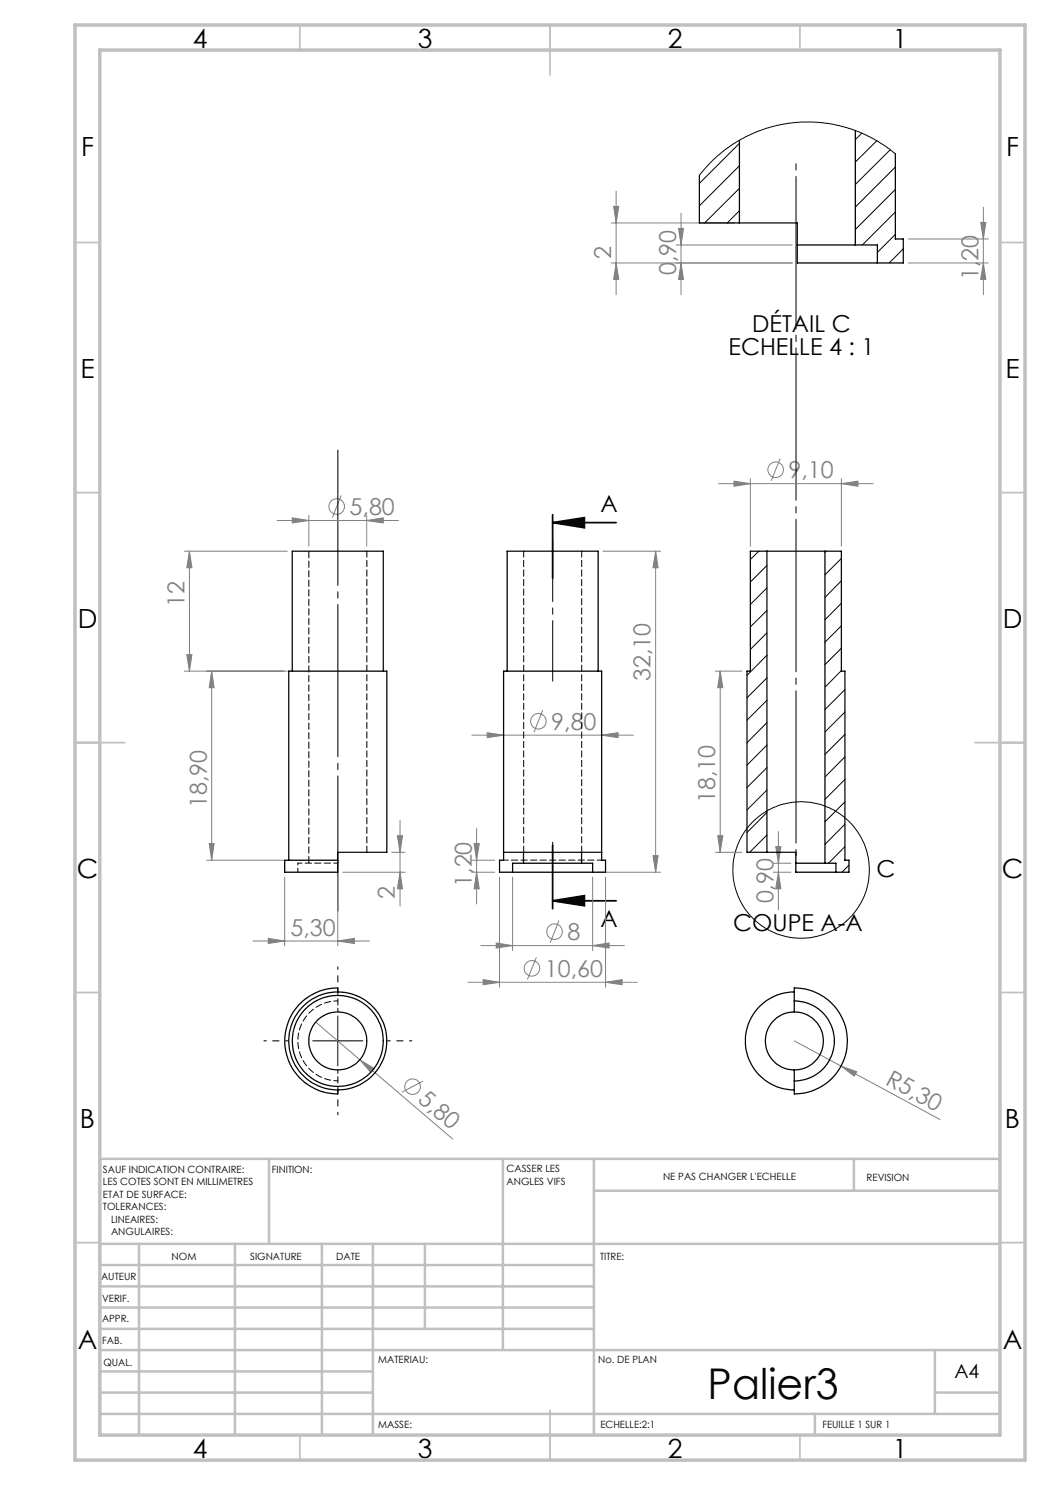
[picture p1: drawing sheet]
<svg xmlns="http://www.w3.org/2000/svg" width="210mm" height="297mm" viewBox="0 0 210 297" stroke-linecap="round" stroke-linejoin="round" font-family="sans-serif">
<g fill="none" stroke="#808080" stroke-width=".2">
<path d="M123.2 38.2v20.7M122.2 44.6h24.7M122.7 41.3h1.1l-.6 3.3zM123.2 52.6l.6 3.3h-1.1zM135.2 49h23.3M135.7 45.7h1l-.5 3.3zM136.2 52.6l.5 3.3h-1zM136.2 42.6v16.3M158.5 52.6h-36.3M181.7 52.6h16M181.7 47.8h16M196.1 44.5h1.1l-.5 3.3z"/>
<path d="M196.7 41.4v17.5M196.7 52.6l.5 3.3h-1.1zM68.2 99.1l-1.7 4.4M143.7 96.7h30.9M146.8 96.2l3.3 .5-3.3 .6zM150.1 95.7v13.6M156 91.7l-1.8 4.5M168.3 96.7l3.3-.5v1.1zM168.3 95.7v13.6M36.9 110.2h20.6M37.9 110.2v24M37.9 110.2l.5 3.4h-1z"/>
<path d="M55.4 104.1h24.3M58.5 103.6l3.3 .5-3.3 .5zM61.8 103.1v6.2M73.3 104.1l3.4-.5v1zM73.3 103.1v6.2M120.6 110.2h11.5M131.1 110.2l.5 3.4h-1zM131.1 110.2v64.2M36.9 134.2h20.6M37.4 130.9h1l-.5 3.3zM42.3 134.2v37.8M42.3 134.2l.5 3.3h-1z"/>
<path d="M143.1 134.2h5.3M144 134.2l.6 3.3h-1.1zM144 134.2v36.3M94.4 147h32.3M97.4 146.5l3.3 .5-3.3 .5zM108.5 142l-1.7 4.5M120.3 147l3.3-.5v1zM41.3 172h15.5M41.8 168.7h1l-.5 3.3zM56.9 175.4v13.8M67.6 175.4v13.8M68.5 174.4h12.5"/>
<path d="M78.4 170.5h2.6M79.5 167.1h1l-.5 3.4zM80 174.4l.5 3.4h-1zM80 164.1v17.1M94.3 174.4h4.6M94.3 172h4.6M94.8 168.7h1l-.5 3.3zM95.3 165.7v15.1M95.3 174.4l.5 3.4h-1zM99.9 175.4v22M102.5 175.4v14.7M118.5 175.4v14.7"/>
<path d="M119.5 174.4h12.6M121.1 175.4v22M130.6 171.1h1l-.5 3.3zM143.1 170.5h5.3M143.5 167.1h1.1l-.6 3.4zM154.7 174.4h3.5M154.7 172.6h3.5M155.2 169.3h1l-.5 3.3zM155.7 166.3v15.7M155.7 174.4l.5 3.4h-1zM50.6 188.2h23.3M53.7 187.7l3.2 .5-3.2 .5z"/>
<path d="M67.6 188.2l3.3-.5v1zM93.6 196.5h33.9M96.2 189.1h28.7M96.6 195.9l3.3 .6-3.3 .5zM99.2 188.6l3.3 .5-3.3 .5zM107.3 191.4l-1.8 4.5M111.8 184.1l-1.8 4.5M118.5 189.1l3.3-.5v1zM121.1 196.5l3.3-.6v1.1zM63.1 204.4l8.9 7.5M72 211.9l2.8 1.8-.6 .8zM72 211.9l18.6 15.9"/>
<path d="M84.6 216.2l-4.2 2.2M158.9 208.2l9.3 5M168.2 213.2l3.1 1.1-.4 .9zM168.2 213.2l19.8 10.7"/>
<circle cx="155.1" cy="93.9" r="1.56"/>
<circle cx="67.3" cy="101.3" r="1.55"/>
<circle cx="107.7" cy="144.3" r="1.56"/>
<circle cx="106.4" cy="193.7" r="1.55"/>
<circle cx="110.9" cy="186.3" r="1.55"/>
<circle cx="82.5" cy="217.3" r="1.56"/>
</g>
<g fill="none" stroke="#000" stroke-width=".2">
<path d="M62.5 208.2h10.1M67.6 203.2v10"/>
<circle cx="160.2" cy="174" r="13.7"/>
</g>
<path d="M110.5 104.5l6.4-1v2zM110.5 104.5h12.7M110.5 102.9v12.7M110.5 169v12.7M110.5 180.2l6.4-1.1v2zM110.5 180.2h12.7" fill="none" stroke="#000" stroke-width=".35"/>
<path d="M67.6 90v92.2" fill="none" stroke="#000" stroke-width=".2" stroke-dasharray="30.5 1.3 1.3 1.3" stroke-dashoffset="3.4"/>
<path d="M110.5 174v-5.6" fill="none" stroke="#000" stroke-width=".2" stroke-dasharray="30.5 1.3 1.3 1.3" stroke-dashoffset="29.6"/>
<path d="M110.5 108.2v28" fill="none" stroke="#000" stroke-width=".2" stroke-dasharray="30.5 1.3 1.3 1.3" stroke-dashoffset="18.4"/>
<path d="M159.2 32v139.9" fill="none" stroke="#000" stroke-width=".2" stroke-dasharray="30.5 1.3 1.3 1.3" stroke-dashoffset="-3.3"/>
<path d="M67.6 198.2v-4.8M57.6 208.2h-4.8M67.6 218.2v4.8M77.6 208.2h4.8" fill="none" stroke="#000" stroke-width=".2" stroke-dasharray="30.5 1.3 1.3 1.3" stroke-dashoffset="30"/>
<g fill="none" stroke="#c0c0c0" stroke-width=".35">
<path d="M60 5v5M110 5v10M160 5v5M15 48.5h5M200 48.5h5M15 98.5h5M200 98.5h5M15 148.5h10M195 148.5h10M15 198.5h5M200 198.5h5M15 248.5h5"/>
<path d="M200 248.5h5M60 287v5M110 282v10M160 287v5"/>
</g>
<g fill="none" stroke="#c0c0c0" stroke-width=".5">
<path d="M53.8 231.8v17M100.6 231.8v38.2M118.8 231.8v55.2M118.8 238.2h81.2M170.8 231.8v6.4M200 231.8h-180v55.2M20 248.8h180M20 257.3h98.8M20 253h98.8M27.8 248.8v38.2M47 248.8v38.2M64.4 248.8v38.2"/>
<path d="M74.6 248.8v38.2M85 248.8v17M20 265.8h98.8M20 261.5h98.8M20 278.5h54.6M20 274.3h54.6M20 270h180M187 278.5h13M187 270v12.8M20 282.8h180M163 282.8v4.2"/>
</g>
<path d="M15 5h190v287h-190zM20 10h180v277h-180z" fill="none" stroke="#c0c0c0" stroke-width=".7"/>
<path d="M110.5 104.5l6.4-1v2zM110.5 180.2l6.4-1.1v2z" fill="#000"/>
<g fill="#808080">
<path d="M72 211.9l2.8 1.8-.6 .8z"/>
<path d="M168.2 213.2l3.1 1.1-.4 .9z"/>
<path d="M73.3 104.1l3.4-.5v1zM58.5 103.6l3.3 .5-3.3 .5zM118.5 189.1l3.3-.5v1zM99.2 188.6l3.3 .5-3.3 .5z"/>
<path d="M53.7 187.7l3.2 .5-3.2 .5zM67.6 188.2l3.3-.5v1zM97.4 146.5l3.3 .5-3.3 .5zM120.3 147l3.3-.5v1zM96.6 195.9l3.3 .6-3.3 .5zM121.1 196.5l3.3-.6v1.1z"/>
<path d="M146.8 96.2l3.3 .5-3.3 .6zM168.3 96.7l3.3-.5v1.1z"/>
<path d="M80 174.4l.5 3.4h-1zM79.5 167.1h1l-.5 3.4zM130.6 171.1h1l-.5 3.3zM131.1 110.2l.5 3.4h-1z"/>
<path d="M143.5 167.1h1.1l-.6 3.4zM144 134.2l.6 3.3h-1.1zM136.2 52.6l.5 3.3h-1zM135.7 45.7h1l-.5 3.3z"/>
<path d="M37.9 110.2l.5 3.4h-1zM37.4 130.9h1l-.5 3.3zM42.3 134.2l.5 3.3h-1zM41.8 168.7h1l-.5 3.3zM94.8 168.7h1l-.5 3.3zM95.3 174.4l.5 3.4h-1zM155.2 169.3h1l-.5 3.3zM155.7 174.4l.5 3.4h-1zM196.1 44.5h1.1l-.5 3.3zM196.7 52.6l.5 3.3h-1.1zM122.7 41.3h1.1l-.6 3.3zM123.2 52.6l.6 3.3h-1.1z"/>
</g>
<g fill="none" stroke="#000" stroke-width=".25">
<path d="M139.9 35.1v9.5h8M147.9 28.1v16.5M171.1 26.1v22.9M179.1 30.8v17h1.6v4.8h-5.2M147.9 44.6h11.6v8h16M159.5 49h11.6M171.1 49h4.4v3.6M153.4 110.2h11.6M153.4 110.2h-3.3v24h-.7v36.3h4M153.4 110.2v60.3M165 110.2h3.3v24h.7v37.8h.8v2.4h-2.6M165 110.2v62.4"/>
<path d="M58.5 134.2v-24h18.2v24M101.4 134.2v-24h18.2v24M57.7 172v-37.8h19.7v36.3h-9.8v3.9h-10.7v-2.4h10.7M100.7 170.5h19.6M102.5 174.4h-2.6v-2.4h.8v-37.8h19.6v37.8h.8v2.4h-2.6M102.5 174.4h16M104.7 172.6h11.6M104.7 170.5v2.1M104.7 172.6h-2.2v1.8M116.3 170.5v2.1M116.3 172.6h2.2v1.8M153.4 170.5h5.8v3.9h8"/>
<path d="M159.2 172.6h5.8M165 172.6h2.2v1.8M67.6 198.4v-.8a10.6 10.6 0 0 0-10.7 10.6 10.6 10.6 0 0 0 10.7 10.6v-.8M158.9 198.4a9.8 9.8 0 0 0-9.8 9.8 9.8 9.8 0 0 0 9.8 9.8M158.9 202.4v-4.8a10.6 10.6 0 0 1 10.6 10.6 10.6 10.6 0 0 1-10.6 10.6v-4.8M158.9 200.2a8 8 0 0 1 8 8 8 8 0 0 1-8 8M158.9 202.4a5.8 5.8 0 0 1 5.8 5.8 5.8 5.8 0 0 1-5.8 5.8M158.9 202.4a5.8 5.8 0 0 0-5.8 5.8 5.8 5.8 0 0 0 5.8 5.8"/>
<circle cx="67.5" cy="208.2" r="5.8"/>
<circle cx="67.6" cy="208.2" r="9.1"/>
<circle cx="67.6" cy="208.2" r="9.8"/>
</g>
<path d="M59.6 172.6h8M120.3 172h-19.6" fill="none" stroke="#000" stroke-width=".2" stroke-dasharray="1.3 .6" stroke-dashoffset=".4"/>
<path d="M59.6 172.6v1.8" fill="none" stroke="#000" stroke-width=".2" stroke-dasharray="1.3 .6" stroke-dashoffset=".9"/>
<path d="M104.7 110.2v60.2M73.4 170.4v-60.2M116.3 170.4v-60.2" fill="none" stroke="#000" stroke-width=".2" stroke-dasharray="1.3 .6" stroke-dashoffset=".1"/>
<path d="M61.8 110.2v62.4" fill="none" stroke="#000" stroke-width=".2" stroke-dasharray="1.3 .6" stroke-dashoffset="-.1"/>
<path d="M67.6 202.4v-4M67.6 218v-4M67.6 200.2a8 8 0 0 0-8 8 8 8 0 0 0 8 8" fill="none" stroke="#000" stroke-width=".2" stroke-dasharray="1.3 .6" stroke-dashoffset=".5"/>
<g fill="none" stroke="#000" stroke-width=".2">
<path d="M147.9 28.7l-8 8M147.9 33.2l-8 8M147.9 37.7l-7 6.9M172.4 26.6l-1.3 1.3M175.4 28.1l-4.3 4.3M178 29.9l-6.9 7M179.1 30.8l-1.9-1.5-2.8-1.7-2.4-1.1-2.7-1-2.4-.6-2.3-.4-1.9-.1-3.6 .1-2.9 .4-2.8 .7-2.7 1-2.5 1.2-2.1 1.4-2.5 1.9-1.8 1.7-1.9 2.3M179.1 33.4l-8 8M179.1 37.9l-8 8M147.9 42.2l-2.4 2.4M179.1 42.4l-6.6 6.6M179.1 46.9l-3.6 3.6"/>
<path d="M180.7 49.8l-2.9 2.8M151.8 110.2l-1.7 1.7M153.4 113.1l-3.3 3.3M153.4 117.6l-3.3 3.3M165.2 110.2l-.2 .3M168.3 111.7l-3.3 3.3M168.3 116.2l-3.3 3.3M153.4 122.1l-3.3 3.3M153.4 126.6l-3.3 3.3M153.4 131.1l-4 4M153.4 135.6l-4 4M168.3 125.2l-3.3 3.2"/>
<path d="M168.3 120.6l-3.3 3.4M168.3 129.6l-3.3 3.3M168.3 134.1l-3.3 3.3M169 137.9l-4 4M153.4 140l-4 4M153.4 144.5l-4 4.1M153.4 149l-4 4M153.4 153.5l-4 4M153.4 158l-4 4M169 142.4l-4 4M169 146.9l-4 4M169 151.4l-4 4"/>
<path d="M169 155.9l-4 4M153.4 162.5l-4 4M153.4 167l-3.5 3.5M169 160.4l-4 4M169 164.8l-4 4.1M169 169.3l-3.3 3.3M169.8 173l-1.4 1.4"/>
</g>
<text font-size="8.5" x="141.5" y="279.7">Palier3</text>
<g font-size="5.3">
<text x="38.5" y="9.5">4</text>
<text x="83.5" y="9.5">3</text>
<text x="133.6" y="9.5">2</text>
<text x="178.6" y="9.5">1</text>
<text x="16.2" y="31.3">F</text>
<text x="201.2" y="31.3">F</text>
<text x="16.1" y="75.5">E</text>
<text x="201.1" y="75.5">E</text>
<text x="15.5" y="125.5">D</text>
<text x="200.5" y="125.5">D</text>
<text x="15.4" y="175.5">C</text>
<text x="200.4" y="175.5">C</text>
<text x="16" y="225.5">B</text>
<text x="201" y="225.5">B</text>
<text x="15.5" y="269.8">A</text>
<text x="200.5" y="269.8">A</text>
<text x="38.5" y="291.5">4</text>
<text x="83.5" y="291.5">3</text>
<text x="133.6" y="291.5">2</text>
<text x="178.6" y="291.5">1</text>
</g>
<g font-size="4.7" fill="#808080">
<text x="122.2" y="51.8" transform="rotate(-90 122.2 51.8)">2</text>
<text x="135.2" y="55" transform="rotate(-90 135.2 55)">0,90</text>
<text x="195.7" y="56" transform="rotate(-90 195.7 56)">1,20</text>
<text x="157.7" y="95.6">9,10</text>
<text x="69.9" y="103">5,80</text>
<text x="36.9" y="121.4" transform="rotate(-90 36.9 121.4)">12</text>
<text x="130.1" y="136.3" transform="rotate(-90 130.1 136.3)">32,10</text>
<text x="110.3" y="146">9,80</text>
<text x="41.3" y="161.6" transform="rotate(-90 41.3 161.6)">18,90</text>
<text x="143.1" y="160.6" transform="rotate(-90 143.1 160.6)">18,10</text>
<text x="79" y="179.9" transform="rotate(-90 79 179.9)">2</text>
<text x="94.3" y="177.4" transform="rotate(-90 94.3 177.4)">1,20</text>
<text x="154.7" y="180.7" transform="rotate(-90 154.7 180.7)">0,90</text>
<text x="58.1" y="187.2">5,30</text>
<text x="113.5" y="188">8</text>
<text x="109" y="195.4">10,60</text>
<text x="83.4" y="220.3" transform="rotate(40 83.4 220.3)">5,80</text>
<text x="176.9" y="216.7" transform="rotate(28 176.9 216.7)">R5,30</text>
</g>
<g font-size="4.7">
<text x="145.7" y="71">ECHELLE 4 : 1</text>
<text x="150.4" y="66.4">DÉTAIL C</text>
<text x="120.1" y="102.4">A</text>
<text x="175.3" y="175.3">C</text>
<text x="120.1" y="185.5">A</text>
<text x="146.6" y="186.1">COUPE A-A</text>
</g>
<text font-size="3.9" x="190.9" y="275.5">A4</text>
<g font-size="2">
<text x="20.6" y="234.6">SAUF INDICATION CONTRAIRE:</text>
<text x="20.6" y="237.1">LES COTES SONT EN MILLIMETRES</text>
<text x="20.6" y="239.6">ETAT DE SURFACE:</text>
<text x="54.4" y="234.6">FINITION:</text>
<text x="101.3" y="234.5">CASSER LES</text>
<text x="101.3" y="237">ANGLES VIFS</text>
<text x="132.6" y="236">NE PAS CHANGER L'ECHELLE</text>
<text x="173.3" y="236.2">REVISION</text>
<text x="20.6" y="242.1">TOLERANCES:</text>
<text x="22.2" y="244.6">LINEAIRES:</text>
<text x="22.2" y="247.1">ANGULAIRES:</text>
<text x="34.3" y="252">NOM</text>
<text x="50" y="251.9">SIGNATURE</text>
<text x="67.2" y="251.9">DATE</text>
<text x="120" y="251.9">TITRE:</text>
<text x="20.2" y="256.1">AUTEUR</text>
<text x="20.4" y="260.3">VERIF.</text>
<text x="20.4" y="264.4">APPR.</text>
<text x="20.5" y="268.8">FAB.</text>
<text x="20.7" y="273.1">QUAL.</text>
<text x="75.7" y="272.5">MATERIAU:</text>
<text x="119.6" y="272.5">No. DE PLAN</text>
<text x="75.6" y="285.5">MASSE:</text>
<text x="120.1" y="285.6">ECHELLE:2:1</text>
<text x="164.5" y="285.6">FEUILLE 1 SUR 1</text>
</g>
</svg>
